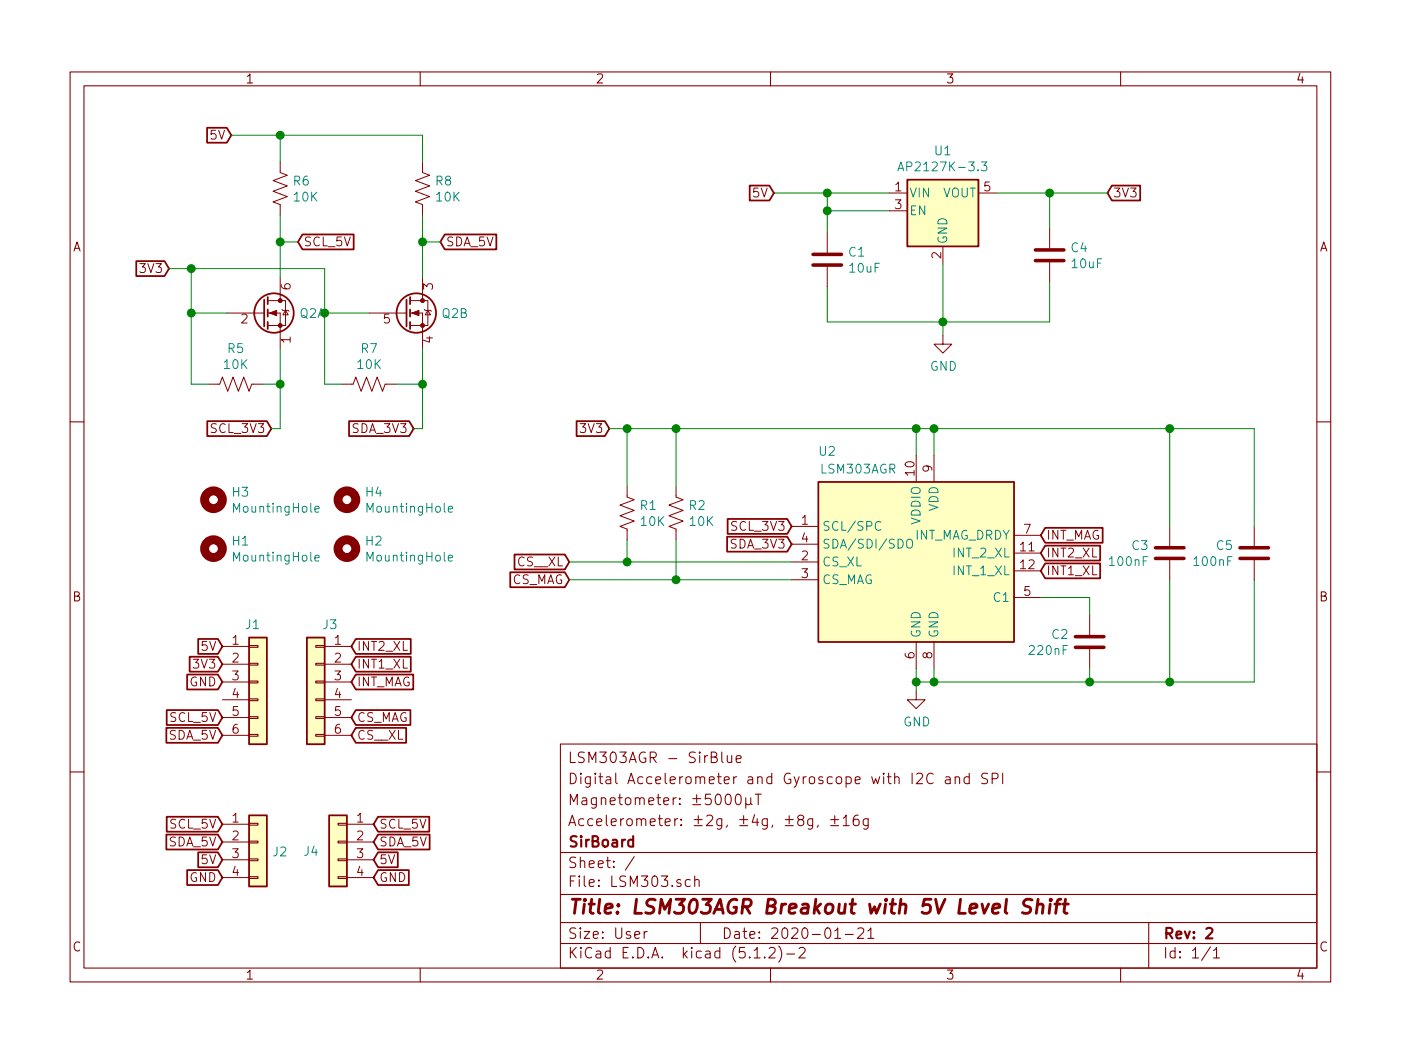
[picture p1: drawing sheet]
EESchema Schematic File Version 4
LIBS:LSM303-cache
EELAYER 29 0
EELAYER END
$Descr User 7874 5906
encoding utf-8
Sheet 1 1
Title "LSM303AGR Breakout with 5V Level Shift"
Date "2020-01-21"
Rev "2"
Comp "SirBoard"
Comment1 "Accelerometer: ±2g, ±4g, ±8g, ±16g "
Comment2 "Magnetometer: ±5000µT"
Comment3 "Digital Accelerometer and Gyroscope with I2C and SPI"
Comment4 "LSM303AGR - SirBlue"
$EndDescr
Wire Wire Line
	4650 1600 4650 1800
Wire Wire Line
	4650 1800 5300 1800
Connection ~ 5300 1800
Wire Wire Line
	5000 1075 4650 1075
Wire Wire Line
	4650 1075 4650 1175
Wire Wire Line
	4650 1175 5000 1175
Wire Wire Line
	4650 1175 4650 1300
Connection ~ 4650 1175
Wire Wire Line
	5600 1075 5900 1075
Wire Wire Line
	5900 1075 5900 1275
Text GLabel 4350 1075 0    50   Input ~ 0
5V
Wire Wire Line
	4350 1075 4650 1075
Connection ~ 4650 1075
Text GLabel 6225 1075 2    50   Input ~ 0
3V3
Connection ~ 5900 1075
$Comp
L power:GND #PWR0101
U 1 1
P 5300 1875
F 0 "#PWR0101" H 5300 1625 50  0001 C CNN
F 1 "GND" H 5304 1703 50  0000 C CNN
F 2 "" H 5300 1875 50  0001 C CNN
F 3 "" H 5300 1875 50  0001 C CNN
	1    5300 1875
	1    0    0    -1  
$EndComp
Wire Wire Line
	5300 1875 5300 1800
Text GLabel 3425 2400 0    50   Input ~ 0
3V3
Text GLabel 1300 750  0    50   Input ~ 0
5V
Wire Wire Line
	5900 1800 5300 1800
Wire Wire Line
	5900 1575 5900 1800
$Comp
L Regulator_Linear:AP2127K-3.3 U1
U 1 1
P 5300 1175
F 0 "U1" H 5300 1515 50  0000 C CNN
F 1 "AP2127K-3.3" H 5300 1425 50  0000 C CNN
F 2 "Package_TO_SOT_SMD:SOT-23-5" H 5300 1500 50  0001 C CNN
F 3 "https://www.diodes.com/assets/Datasheets/AP2127.pdf" H 5300 1275 50  0001 C CNN
F 4 "C156285" H 5300 1175 50  0001 C CNN "Part"
	1    5300 1175
	1    0    0    -1  
$EndComp
Wire Wire Line
	5300 1475 5300 1800
Text GLabel 950  1500 0    50   Input ~ 0
3V3
Text GLabel 1525 2400 0    50   Input ~ 0
SCL_3V3
Text GLabel 2325 2400 0    50   Input ~ 0
SDA_3V3
Text GLabel 1675 1350 2    50   Input ~ 0
SCL_5V
Text GLabel 2475 1350 2    50   Input ~ 0
SDA_5V
Text GLabel 1250 3725 0    50   Input ~ 0
3V3
Text GLabel 1250 3625 0    50   Input ~ 0
5V
$Comp
L Mechanical:MountingHole H4
U 1 1
P 1950 2800
F 0 "H4" H 2050 2845 50  0000 L CNN
F 1 "MountingHole" H 2050 2755 50  0000 L CNN
F 2 "SirBoardLibrary:MountingHole_M2.5_SirBoard" H 1950 2800 50  0001 C CNN
F 3 "~" H 1950 2800 50  0001 C CNN
	1    1950 2800
	1    0    0    -1  
$EndComp
$Comp
L Mechanical:MountingHole H3
U 1 1
P 1200 2800
F 0 "H3" H 1300 2845 50  0000 L CNN
F 1 "MountingHole" H 1300 2755 50  0000 L CNN
F 2 "SirBoardLibrary:MountingHole_M2.5_SirBoard" H 1200 2800 50  0001 C CNN
F 3 "~" H 1200 2800 50  0001 C CNN
	1    1200 2800
	1    0    0    -1  
$EndComp
$Comp
L power:GND #PWR0106
U 1 1
P 5150 3875
F 0 "#PWR0106" H 5150 3625 50  0001 C CNN
F 1 "GND" H 5154 3703 50  0000 C CNN
F 2 "" H 5150 3875 50  0001 C CNN
F 3 "" H 5150 3875 50  0001 C CNN
	1    5150 3875
	1    0    0    -1  
$EndComp
Text GLabel 5850 3200 2    50   Input ~ 0
INT1_XL
Text GLabel 1250 3825 0    50   Input ~ 0
GND
Wire Wire Line
	5900 1075 6225 1075
$Comp
L Mechanical:MountingHole H2
U 1 1
P 1950 3075
F 0 "H2" H 2050 3120 50  0000 L CNN
F 1 "MountingHole" H 2050 3030 50  0000 L CNN
F 2 "SirBoardLibrary:MountingHole_M2.5_SirBoard" H 1950 3075 50  0001 C CNN
F 3 "~" H 1950 3075 50  0001 C CNN
	1    1950 3075
	1    0    0    -1  
$EndComp
$Comp
L Mechanical:MountingHole H1
U 1 1
P 1200 3075
F 0 "H1" H 1300 3120 50  0000 L CNN
F 1 "MountingHole" H 1300 3030 50  0000 L CNN
F 2 "SirBoardLibrary:MountingHole_M2.5_SirBoard" H 1200 3075 50  0001 C CNN
F 3 "~" H 1200 3075 50  0001 C CNN
	1    1200 3075
	1    0    0    -1  
$EndComp
$Comp
L Device:C C1
U 1 1
P 4650 1450
F 0 "C1" H 4765 1495 50  0000 L CNN
F 1 "10uF" H 4765 1405 50  0000 L CNN
F 2 "Capacitor_SMD:C_0805_2012Metric" H 4688 1300 50  0001 C CNN
F 3 "~" H 4650 1450 50  0001 C CNN
F 4 "C95841" H 4650 1450 50  0001 C CNN "Part"
	1    4650 1450
	1    0    0    -1  
$EndComp
Text GLabel 4450 3050 0    50   Input ~ 0
SDA_3V3
Text GLabel 4450 2950 0    50   Input ~ 0
SCL_3V3
$Comp
L Device:Q_DUAL_NMOS_S1G1D2S2G2D1 Q2
U 1 1
P 1475 1750
F 0 "Q2" H 1681 1750 50  0000 L CNN
F 1 "BSS138DW" H 1680 1705 50  0001 L CNN
F 2 "Package_TO_SOT_SMD:SOT-363_SC-70-6" H 1675 1750 50  0001 C CNN
F 3 "~" H 1675 1750 50  0001 C CNN
	1    1475 1750
	1    0    0    -1  
$EndComp
$Comp
L Device:Q_DUAL_NMOS_S1G1D2S2G2D1 Q2
U 2 1
P 2275 1750
F 0 "Q2" H 2480 1750 50  0000 L CNN
F 1 "BSS138DW" H 2480 1705 50  0001 L CNN
F 2 "Package_TO_SOT_SMD:SOT-363_SC-70-6" H 2475 1750 50  0001 C CNN
F 3 "~" H 2475 1750 50  0001 C CNN
	2    2275 1750
	1    0    0    -1  
$EndComp
$Comp
L Device:R_US R6
U 1 1
P 1575 1050
F 0 "R6" H 1643 1095 50  0000 L CNN
F 1 "10K" H 1643 1005 50  0000 L CNN
F 2 "Resistor_SMD:R_0603_1608Metric" V 1615 1040 50  0001 C CNN
F 3 "~" H 1575 1050 50  0001 C CNN
F 4 "C99198" H 1575 1050 50  0001 C CNN "Part"
	1    1575 1050
	1    0    0    -1  
$EndComp
$Comp
L Device:R_US R8
U 1 1
P 2375 1050
F 0 "R8" H 2443 1095 50  0000 L CNN
F 1 "10K" H 2443 1005 50  0000 L CNN
F 2 "Resistor_SMD:R_0603_1608Metric" V 2415 1040 50  0001 C CNN
F 3 "~" H 2375 1050 50  0001 C CNN
F 4 "C99198" H 2375 1050 50  0001 C CNN "Part"
	1    2375 1050
	1    0    0    -1  
$EndComp
$Comp
L Device:R_US R5
U 1 1
P 1325 2150
F 0 "R5" V 1122 2150 50  0000 C CNN
F 1 "10K" V 1212 2150 50  0000 C CNN
F 2 "Resistor_SMD:R_0603_1608Metric" V 1365 2140 50  0001 C CNN
F 3 "~" H 1325 2150 50  0001 C CNN
F 4 "C99198" V 1325 2150 50  0001 C CNN "Part"
	1    1325 2150
	0    1    1    0   
$EndComp
Wire Wire Line
	2375 750  2375 900 
Wire Wire Line
	1575 900  1575 750 
Wire Wire Line
	2375 1200 2375 1350
Wire Wire Line
	1275 1750 1075 1750
Wire Wire Line
	1075 1750 1075 2150
Wire Wire Line
	1075 2150 1175 2150
Wire Wire Line
	1475 2150 1575 2150
Wire Wire Line
	1575 2150 1575 1950
Wire Wire Line
	1925 2150 1825 2150
Wire Wire Line
	1825 2150 1825 1750
Wire Wire Line
	1825 1750 2075 1750
Wire Wire Line
	2225 2150 2375 2150
Wire Wire Line
	2375 2150 2375 1950
Wire Wire Line
	2375 750  1575 750 
Wire Wire Line
	1075 1500 1075 1750
Connection ~ 1075 1750
Wire Wire Line
	1575 1200 1575 1350
Wire Wire Line
	1075 1500 1825 1500
Wire Wire Line
	1825 1500 1825 1750
Connection ~ 1825 1750
Wire Wire Line
	2375 2150 2375 2400
Wire Wire Line
	2375 2400 2325 2400
Connection ~ 2375 2150
Wire Wire Line
	1575 2150 1575 2400
Wire Wire Line
	1575 2400 1525 2400
Connection ~ 1575 2150
Connection ~ 2375 1350
Wire Wire Line
	2375 1350 2375 1550
Wire Wire Line
	1675 1350 1575 1350
Connection ~ 1575 1350
Wire Wire Line
	1575 1350 1575 1550
Wire Wire Line
	2375 1350 2475 1350
$Comp
L Device:R_US R7
U 1 1
P 2075 2150
F 0 "R7" V 1872 2150 50  0000 C CNN
F 1 "10K" V 1962 2150 50  0000 C CNN
F 2 "Resistor_SMD:R_0603_1608Metric" V 2115 2140 50  0001 C CNN
F 3 "~" H 2075 2150 50  0001 C CNN
F 4 "C99198" V 2075 2150 50  0001 C CNN "Part"
	1    2075 2150
	0    1    1    0   
$EndComp
Text GLabel 3200 3150 0    50   Input ~ 0
CS__XL
$Comp
L Device:C C4
U 1 1
P 5900 1425
F 0 "C4" H 6015 1470 50  0000 L CNN
F 1 "10uF" H 6015 1380 50  0000 L CNN
F 2 "Capacitor_SMD:C_0805_2012Metric" H 5938 1275 50  0001 C CNN
F 3 "~" H 5900 1425 50  0001 C CNN
F 4 "C95841" H 5900 1425 50  0001 C CNN "Part"
	1    5900 1425
	1    0    0    -1  
$EndComp
$Comp
L Connector_Generic:Conn_01x06 J1
U 1 1
P 1450 3825
F 0 "J1" H 1375 4150 50  0000 L CNN
F 1 "Conn_01x06" H 1529 3727 50  0001 L CNN
F 2 "Connector_PinHeader_2.54mm:PinHeader_1x06_P2.54mm_Vertical" H 1450 3825 50  0001 C CNN
F 3 "~" H 1450 3825 50  0001 C CNN
	1    1450 3825
	1    0    0    -1  
$EndComp
$Comp
L Connector_Generic:Conn_01x06 J3
U 1 1
P 1775 3825
F 0 "J3" H 1694 4150 50  0000 C CNN
F 1 "Conn_01x06" H 1854 3727 50  0001 L CNN
F 2 "Connector_PinHeader_2.54mm:PinHeader_1x06_P2.54mm_Vertical" H 1775 3825 50  0001 C CNN
F 3 "~" H 1775 3825 50  0001 C CNN
	1    1775 3825
	-1   0    0    -1  
$EndComp
Text GLabel 1250 4025 0    50   Input ~ 0
SCL_5V
Text GLabel 1250 4125 0    50   Input ~ 0
SDA_5V
$Comp
L Connector_Generic:Conn_01x04 J2
U 1 1
P 1450 4725
F 0 "J2" H 1529 4672 50  0000 L CNN
F 1 "Conn_01x04" H 1529 4627 50  0001 L CNN
F 2 "SirBoardLibrary:SirBlue_Connector" H 1450 4725 50  0001 C CNN
F 3 "~" H 1450 4725 50  0001 C CNN
F 4 "C160404" H 1450 4725 50  0001 C CNN "Part"
	1    1450 4725
	1    0    0    -1  
$EndComp
$Comp
L Connector_Generic:Conn_01x04 J4
U 1 1
P 1900 4725
F 0 "J4" H 2050 4675 50  0000 C CNN
F 1 "Conn_01x04" H 1979 4627 50  0001 L CNN
F 2 "SirBoardLibrary:SirBlue_Connector" H 1900 4725 50  0001 C CNN
F 3 "~" H 1900 4725 50  0001 C CNN
F 4 "C160404" H 1900 4725 50  0001 C CNN "Part"
	1    1900 4725
	-1   0    0    -1  
$EndComp
Text GLabel 1250 4825 0    50   Input ~ 0
5V
Text GLabel 1250 4925 0    50   Input ~ 0
GND
Text GLabel 1250 4625 0    50   Input ~ 0
SCL_5V
Text GLabel 1250 4725 0    50   Input ~ 0
SDA_5V
Text GLabel 2100 4825 2    50   Input ~ 0
5V
Text GLabel 2100 4925 2    50   Input ~ 0
GND
Text GLabel 2100 4625 2    50   Input ~ 0
SCL_5V
Text GLabel 2100 4725 2    50   Input ~ 0
SDA_5V
Text GLabel 3200 3250 0    50   Input ~ 0
CS_MAG
Wire Wire Line
	1575 750  1300 750 
Connection ~ 1575 750 
Wire Wire Line
	950  1500 1075 1500
Connection ~ 1075 1500
$Comp
L SirBoard_Library:LSM303AGR U2
U 1 1
P 5150 3150
F 0 "U2" H 4650 3775 50  0000 C CNN
F 1 "LSM303AGR" H 4825 3675 50  0000 C CNN
F 2 "Package_LGA:LGA-12_2x2mm_P0.5mm" H 4750 2450 50  0001 L CNN
F 3 "www.st.com/resource/en/datasheet/lsm303c.pdf" H 5250 2500 50  0001 C CNN
F 4 "C126671" H 5150 3150 50  0001 C CNN "Part"
	1    5150 3150
	1    0    0    -1  
$EndComp
Wire Wire Line
	5150 3875 5150 3825
Wire Wire Line
	5250 3750 5250 3825
Wire Wire Line
	5250 3825 5150 3825
Connection ~ 5150 3825
Wire Wire Line
	5150 3825 5150 3750
Text GLabel 5850 3100 2    50   Input ~ 0
INT2_XL
Text GLabel 5850 3000 2    50   Input ~ 0
INT_MAG
$Comp
L Device:R_US R2
U 1 1
P 3800 2875
F 0 "R2" H 3868 2920 50  0000 L CNN
F 1 "10K" H 3868 2830 50  0000 L CNN
F 2 "Resistor_SMD:R_0603_1608Metric" V 3840 2865 50  0001 C CNN
F 3 "~" H 3800 2875 50  0001 C CNN
F 4 "C99198" H 3800 2875 50  0001 C CNN "Part"
	1    3800 2875
	1    0    0    -1  
$EndComp
$Comp
L Device:R_US R1
U 1 1
P 3525 2875
F 0 "R1" H 3593 2920 50  0000 L CNN
F 1 "10K" H 3593 2830 50  0000 L CNN
F 2 "Resistor_SMD:R_0603_1608Metric" V 3565 2865 50  0001 C CNN
F 3 "~" H 3525 2875 50  0001 C CNN
F 4 "C99198" H 3525 2875 50  0001 C CNN "Part"
	1    3525 2875
	1    0    0    -1  
$EndComp
Wire Wire Line
	4450 3150 3525 3150
Wire Wire Line
	3200 3250 3800 3250
Wire Wire Line
	3525 3025 3525 3150
Connection ~ 3525 3150
Wire Wire Line
	3525 3150 3200 3150
Wire Wire Line
	3800 3025 3800 3250
Connection ~ 3800 3250
Wire Wire Line
	3800 3250 4450 3250
Wire Wire Line
	3525 2725 3525 2400
Wire Wire Line
	3525 2400 3800 2400
Wire Wire Line
	5250 2400 5250 2550
Wire Wire Line
	5150 2550 5150 2400
Connection ~ 5150 2400
Wire Wire Line
	5150 2400 5250 2400
Wire Wire Line
	3800 2725 3800 2400
Connection ~ 3800 2400
Wire Wire Line
	3800 2400 5150 2400
Wire Wire Line
	3425 2400 3525 2400
Connection ~ 3525 2400
$Comp
L Device:C C2
U 1 1
P 6125 3600
F 0 "C2" H 6240 3645 50  0000 L CNN
F 1 "220nF" H 6240 3555 50  0000 L CNN
F 2 "Capacitor_SMD:C_0603_1608Metric" H 6163 3450 50  0001 C CNN
F 3 "~" H 6125 3600 50  0001 C CNN
F 4 "C106249" H 6125 3600 50  0001 C CNN "Part"
	1    6125 3600
	-1   0    0    -1  
$EndComp
Wire Wire Line
	6125 3450 6125 3350
Wire Wire Line
	6125 3350 5850 3350
Wire Wire Line
	6125 3750 6125 3825
Wire Wire Line
	6125 3825 5250 3825
Connection ~ 5250 3825
$Comp
L Device:C C3
U 1 1
P 6575 3100
F 0 "C3" H 6690 3145 50  0000 L CNN
F 1 "100nF" H 6690 3055 50  0000 L CNN
F 2 "Capacitor_SMD:C_0603_1608Metric" H 6613 2950 50  0001 C CNN
F 3 "~" H 6575 3100 50  0001 C CNN
F 4 "C42998" H 6575 3100 50  0001 C CNN "Part"
	1    6575 3100
	-1   0    0    -1  
$EndComp
$Comp
L Device:C C5
U 1 1
P 7050 3100
F 0 "C5" H 7165 3145 50  0000 L CNN
F 1 "100nF" H 7165 3055 50  0000 L CNN
F 2 "Capacitor_SMD:C_0603_1608Metric" H 7088 2950 50  0001 C CNN
F 3 "~" H 7050 3100 50  0001 C CNN
F 4 "C42998" H 7050 3100 50  0001 C CNN "Part"
	1    7050 3100
	-1   0    0    -1  
$EndComp
Wire Wire Line
	6125 3825 6575 3825
Wire Wire Line
	6575 3825 6575 3250
Connection ~ 6125 3825
Wire Wire Line
	7050 3250 7050 3825
Wire Wire Line
	7050 3825 6575 3825
Connection ~ 6575 3825
Wire Wire Line
	6575 2950 6575 2400
Wire Wire Line
	6575 2400 5250 2400
Connection ~ 5250 2400
Wire Wire Line
	7050 2950 7050 2400
Wire Wire Line
	7050 2400 6575 2400
Connection ~ 6575 2400
Text GLabel 1975 3725 2    50   Input ~ 0
INT1_XL
Text GLabel 1975 3625 2    50   Input ~ 0
INT2_XL
Text GLabel 1975 4025 2    50   Input ~ 0
CS_MAG
Text GLabel 1975 4125 2    50   Input ~ 0
CS__XL
Text GLabel 1975 3825 2    50   Input ~ 0
INT_MAG
$EndSCHEMATC
